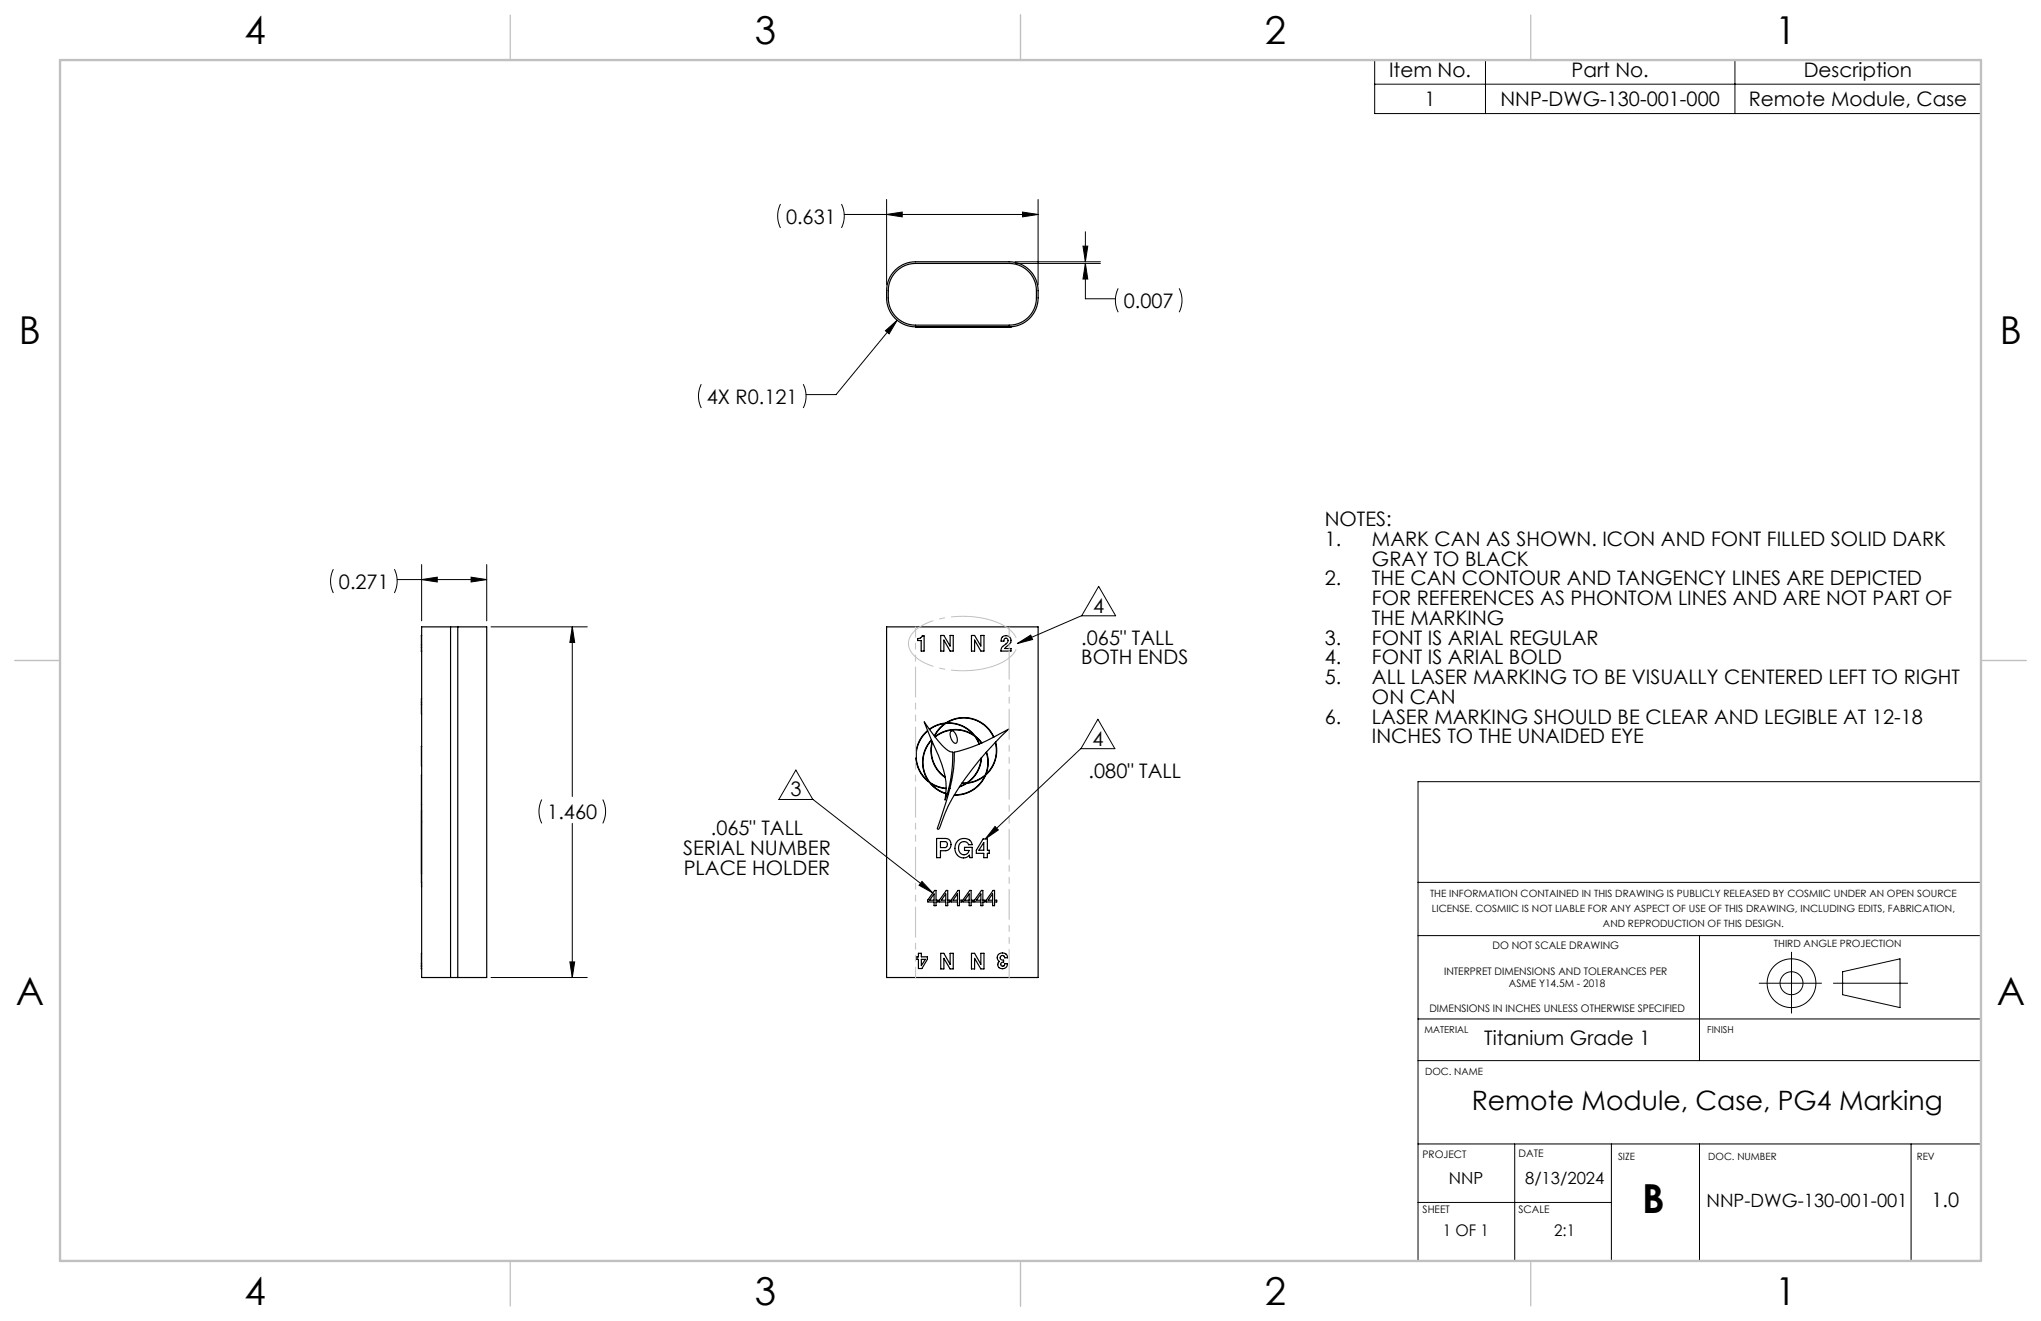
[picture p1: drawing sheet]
<svg xmlns="http://www.w3.org/2000/svg" width="432mm" height="279mm" viewBox="0 0 432 279" stroke-linecap="round" stroke-linejoin="round" font-family="sans-serif">
<g fill="none" stroke="#000" stroke-width=".25">
<path d="M189.4 57.2a6.1 6.1 0 0 1 4.3-1.8h19.8a6.1 6.1 0 0 1 6.1 6.1 6.5 6.5 0 0 1-3.2 6.9l-1.1 .5-1.8 .2h-19.8a6.1 6.1 0 0 1-6.1-6.1 6.9 6.9 0 0 1 1.8-5.8zM189.4 57.6a5.8 5.8 0 0 1 4.3-1.9h19.8a5.8 5.8 0 0 1 5.8 5.8 6.3 6.3 0 0 1-2.9 6.5l-1.1 .5-1.8 .3h-19.8a5.8 5.8 0 0 1-5.8-5.8 6.6 6.6 0 0 1 1.5-5.4zM193.7 69.2h1.1M193.7 69.1v.1M194 69.2h.1M194.8 69.2h.3M194.8 69.1v.1M195.1 69.1v.1M195.5 69.1l-.4 .1M195.5 69.1l3.5 .1M196.6 69.2h5.1M196.6 69.1v.1"/>
<path d="M199.7 69.1v.1M201 69.1v.1M201.7 69.2h6.5M202.5 69.2h-.8M202.6 69.2h2.9M206.2 69.1v.1M207.5 69.1v.1M208.2 69.2h3.5M210.3 69.2h-2.1M210.3 69.1v.1M211.7 69.1v.1M211.8 69.1l.3 .1"/>
<path d="M212.1 69.2h.7M212.1 69.1v.1M212.8 69.1v.1M213.9 69.1l-1.1 .1M89.2 137.7v.1M89.2 137h.1M89.2 136.4h.1M89.2 134.5h.1M89.2 137.7h.1M89.2 134.4v3.3M95.3 132.6h-6.1v74.2h6.1M95.3 132.6v74.2"/>
<path d="M95.3 132.6h1.5M96.8 132.6h6.2v74.2h-6.2M96.8 132.6v74.2M187.6 132.6h32v74.2h-32zM194.1 135.1a.89 .89 0 0 0 1-.6h.4v3.2h-.6v-2.2h-.8zM199 134.4h.7l1.3 2.2v-2.2h.7v3.3h-.7l-1.3-2.3v2.3h-.7zM205.5 134.4h.7l1.3 2.2v-2.2h.7v3.3h-.7l-1.3-2.3v2.3h-.7zM212.1 134.7a1.11 1.11 0 0 1 1.7 .3 1.11 1.11 0 0 1-.7 1.6l-.5 .6h1.3v.5h-2.2l.1-.3a1.85 1.85 0 0 1 1.2-1.4 .52 .52 0 0 0 .3-.7 .52 .52 0 0 0-.8-.1l-.1 .4h-.6zM89.2 149h.1M89.2 148.6h.1M89.2 157.9h.1M89.2 147.8v3.2"/>
<path d="M89.2 157.9v4.1M195.5 152.7l2.3 3.2 1.8 2.1a3.2 3.2 0 0 0 2 1.1 26.9 26.9 0 0 1-1.7 10.1 14.9 14.9 0 0 0-1.3-9.3zM196.2 154.5a7 7 0 0 0 .5 11 6.9 6.9 0 0 0 3.4 2.4M196.3 154.6a6.9 6.9 0 0 0 .2 10.7 6.9 6.9 0 0 1 .6-8.8M196.6 154.2a7 7 0 0 1 3.5-1.3 7 7 0 0 1 10.2 3M196.7 154.3a6.9 6.9 0 0 1 3.2-1.3 7 7 0 0 0-2.2 2.7M197.1 156.6a6.9 6.9 0 0 0-.4 8.9 6.9 6.9 0 0 0 3.5 1.2M197.2 156.8a7 7 0 0 0 2.8 7.7M197.3 157a6.9 6.9 0 0 0 2.7 7.4M197.7 155.7a6.9 6.9 0 0 1 2.4-2.7 6.9 6.9 0 0 1 5.9 2.5 6.9 6.9 0 0 0-8.2 .3M197.8 155.9a6.7 6.7 0 0 1 8.5 0l.8 1.5M201.2 154.6a1.36 1.36 0 0 1 1.3 1.5 .69 .69 0 0 1-.5 1.1 2.15 2.15 0 0 1-.8-2.6z"/>
<path d="M201.9 159.1a38.9 38.9 0 0 0 11.5-4.9 65.6 65.6 0 0 0-12.8 16.2l-1.8 4.7-.3 .3-.2-.1v-.2a80.1 80.1 0 0 0 3.4-12.4zM207.7 157.2l-1.3-1.3 .8 1.5M208.7 159.1a6.9 6.9 0 0 1-.2 4.8 6.9 6.9 0 0 1-3.8 1.7 7 7 0 0 0 3-5.4M210.2 155.9a6.9 6.9 0 0 0-9.9-3 7.3 7.3 0 0 1 6.2 2.9l1.2 1.3M210.6 157a6.9 6.9 0 0 1-2 6.8 6.9 6.9 0 0 0 .1-4.8M210.6 157a7 7 0 0 1-2.1 6.9 6.9 6.9 0 0 1-6.6 4.3M89.1 163.9h.1M89.2 163.9v6.2M89.2 173.8v11M89.2 173.8h.1M89.2 170.2v16.4M89.2 171.5v2.3"/>
<path d="M198.2 177.3h1.8a1.31 1.31 0 0 1 1.2 1.3 1.31 1.31 0 0 1-1.1 1.3h-1.1v1.5h-.8zM199 178h.9a.65 .65 0 0 1 .5 .6 .65 .65 0 0 1-.5 .7h-.9zM200.2 166.8a7 7 0 0 1-3.3-1.1 6.9 6.9 0 0 0 3.2 2.1M200.4 168h.2M200.4 167.9h.3M200.9 166.8h-.2M201 166.7h-.3M201.1 165.1l.2 .1M201.1 165l.2 .1M202.7 177.8a1.81 1.81 0 0 1 3 .9h-.8a1.13 1.13 0 0 0-1.4-.6 1.13 1.13 0 0 0-.7 1.3 1.14 1.14 0 0 0 .8 1.3 1.14 1.14 0 0 0 1.4-.8h-.9v-.7h1.6v2.2h-.5l-.1-.5a1.78 1.78 0 0 1-2.1 .4 1.78 1.78 0 0 1-1-1.9l.3-1.1zM203 166.4l.6-.2a5.6 5.6 0 0 1 2.5-.9l1-.4 1.3-.8a6.9 6.9 0 0 1-6.5 4M203.5 165.7h.9l-1.4 .6"/>
<path d="M207.6 160.3a6.6 6.6 0 0 1-3.2 5.3h-.9M208 177.4h.9v2.4h.4v.7h-.4v.9h-.8v-.9h-1.5v-.7zM208.1 178.2v1.6h-1zM89.2 186.6h.1M89.2 186.6v1M197.6 189.1v1.3h-.9zM197.7 188.3h.3v2.1h.5v.4h-.5v.8h-.4v-.8h-1.3v-.4zM200.1 189.1v1.3h-1zM200.2 188.3h.3v2.1h.5v.4h-.5v.8h-.4v-.8h-1.3v-.4zM202.6 189.1v1.3h-1zM202.7 188.3h.3v2.1h.4v.4h-.4v.8h-.4v-.8h-1.4v-.4zM205 189.1v1.3h-.9z"/>
<path d="M205.2 188.3h.3v2.1h.4v.4h-.4v.8h-.5v-.8h-1.3v-.4zM207.5 189.1v1.3h-.9zM207.6 188.3h.3v2.1h.5v.4h-.5v.8h-.4v-.8h-1.3v-.4zM210 189.1v1.3h-1zM210.1 188.3h.3v2.1h.5v.4h-.5v.8h-.4v-.8h-1.3v-.4zM89.2 204.3v.1M89.2 204.4v.5M89.2 204.9h.1M89.2 204.3h.1M89.2 203.9h.1M89.2 204.4h.1M89.2 201.6v2.7"/>
<path d="M95.3 206.8h1.5M194.3 201.6h.6v.8h1.3v.5l-1.2 2h-.7v-2h-.3v-.5h.3zM194.9 202.9h.9l-.9 1.3zM199 201.6h.7l1.3 2.4v-2.4h.7v3.3h-.7l-1.3-2.2v2.2h-.7zM205.5 201.6h.7l1.3 2.4v-2.4h.7v3.3h-.7l-1.3-2.2v2.2h-.7zM211.2 202a1.11 1.11 0 0 1 1.2-.4 1.11 1.11 0 0 1 .8 1h-.7a.48 .48 0 0 0-.4-.5 .48 .48 0 0 0-.5 .5 .48 .48 0 0 0 .5 .5h.2v.4a.45 .45 0 0 0-.6 .4 .45 .45 0 0 0 .6 .4l.3-.5h.5a.99 .99 0 0 1-1.1 1.1 .99 .99 0 0 1-.8-1.2l.2-.3-.4-.6z"/>
</g>
<path d="M213.5 206.8v-69.1" fill="none" stroke="#c3c8d2" stroke-width=".25" stroke-dasharray="6.3 1.3 1.3 1.3 1.3 1.3" stroke-dashoffset=".4"/>
<path d="M213.5 137.2v-.9M213.5 134.6v-2" fill="none" stroke="#c3c8d2" stroke-width=".25" stroke-dasharray="6.3 1.3 1.3 1.3 1.3 1.3"/>
<path d="M193.7 206.8v-74.2" fill="none" stroke="#c3c8d2" stroke-width=".25" stroke-dasharray="6.3 1.3 1.3 1.3 1.3 1.3" stroke-dashoffset="4.2"/>
<g fill="none" stroke="#000" stroke-width=".21">
<path d="M290.8 12.7h128.3v11.3h-128.3zM290.8 17.8h128.3M314.3 12.7v11.3M367 12.7v11.3M165.1 43.2a5.6 5.6 0 0 0 0 5M178 43.2a5.6 5.6 0 0 1 0 5M178.6 45.4h41M187.6 45.4l3.3-.5v1zM187.6 42.2v18M214.8 55.7h18M214.8 55.4h18M216.3 44.9l3.3 .5-3.3 .5z"/>
<path d="M219.6 42.2v18M229.1 52.1h1l-.5 3.3zM229.6 55.7l.5 3.3h-1zM229.6 55.7v7.5h6.4M229.6 49v6.4M187.3 70l2.5-2.3-1.7 2.9zM189.8 67.7l-12.9 15.8h-6.4M236.6 61a5.6 5.6 0 0 0 0 5M249.5 61a5.6 5.6 0 0 1 0 5M148.4 81.3a5.6 5.6 0 0 0 0 5M169.9 81.3a5.6 5.6 0 0 1 0 5M89.2 119.4v11.9"/>
<path d="M103 119.4v11.9M70.5 120.4a5.6 5.6 0 0 0 0 5M83.4 120.4a5.6 5.6 0 0 1 0 5M84 122.6h19M89.2 122.6l3.3-.5v1zM99.7 122.1l3.3 .5-3.3 .5zM103.9 132.6h20.3M121.1 132.6l.5 3.3h-1zM121.1 132.6v35.9M215.2 136.1l2.9-1.8 .4 1zM228.8 130.2l-13.6 5.9M232.4 124l3.6 6.2h-7.2z"/>
<path d="M228.7 158.3l-20.2 19.1M232.3 152.1l3.6 6.2h-7.2zM114.6 169.1a5.6 5.6 0 0 0 0 5M121.1 174.1v32.7M127.5 169.1a5.6 5.6 0 0 1 0 5M168.4 162.9l3.6 6.2h-7.2zM172 169.1l25.3 19.8M210.5 174.8l.7 .7-2.7 1.9zM419.1 165.3h-119.1v101.4M195.1 186.4l2.2 2.5-2.9-1.7zM300 186.6h119.1M300 197.9h119.1"/>
<path d="M359.5 197.9v26.4M103.9 206.8h20.3M120.6 203.5h1l-.5 3.3zM300 215.5h119.1M372.2 208h13.2M379 201.4v12.9M387.9 208h15.7M389.8 205.5l12.2-2.7v10.3l-12.2-2.7zM300 224.3h119.1M300 242h119.1M300 254.3h40.9M320.5 242v24.7"/>
<path d="M340.9 242v24.7M359.5 242v24.7M404.3 242v24.7"/>
<circle cx="379" cy="208" r="5.2"/>
<circle cx="379" cy="208" r="2.43"/>
</g>
<path d="M215.2 136.1a5 5 0 0 0-3.4-4.1 20.1 20.1 0 0 0-17.1 .5 4 4 0 0 0-2.3 4.6 7.5 7.5 0 0 0 5.1 3.9 20.2 20.2 0 0 0 15.2-1.3 4.5 4.5 0 0 0 2.5-3.6" fill="none" stroke="#c0c0c0" stroke-width=".21" stroke-dasharray="15.2 1.3 1.3 1.3" stroke-dashoffset="-1.2" stroke-linecap="butt"/>
<path d="M107.9 3.2v9.5M215.9 3.2v9.5M323.8 3.2v9.5M3.2 139.7h9.5M419.1 139.7h9.5M107.9 266.7v9.5M215.9 266.7v9.5M323.8 266.7v9.5" fill="none" stroke="#c0c0c0" stroke-width=".25"/>
<path d="M12.7 12.7h406.4v254h-406.4z" fill="none" stroke="#c0c0c0" stroke-width=".5"/>
<path d="M121.1 132.6l.5 3.3h-1zM120.6 203.5h1l-.5 3.3zM89.2 122.6l3.3-.5v1zM99.7 122.1l3.3 .5-3.3 .5zM195.1 186.4l2.2 2.5-2.9-1.7zM210.5 174.8l.7 .7-2.7 1.9zM215.2 136.1l2.9-1.8 .4 1zM229.6 55.7l.5 3.3h-1zM229.1 52.1h1l-.5 3.3zM187.6 45.4l3.3-.5v1zM216.3 44.9l3.3 .5-3.3 .5zM187.3 70l.8 .6 1.7-2.9z" fill="#000"/>
<text font-size="8.5" x="347.4" y="256.5">B</text>
<g font-size="8.1">
<text x="51.7" y="9.3">4</text>
<text x="159.7" y="9.3">3</text>
<text x="267.6" y="9.3">2</text>
<text x="375.6" y="9.3">1</text>
<text x="4" y="72.8">B</text>
<text x="423.1" y="72.8">B</text>
<text x="3.3" y="212.5">A</text>
<text x="422.4" y="212.5">A</text>
<text x="51.7" y="276">4</text>
<text x="159.7" y="276">3</text>
<text x="267.6" y="276">2</text>
<text x="375.6" y="276">1</text>
</g>
<text font-size="5.6" x="311.4" y="234.7">Remote Module, Case, PG4 Marking</text>
<g font-size="4.2">
<text x="293.9" y="16.4">Item No.</text>
<text x="332.5" y="16.4">Part No.</text>
<text x="381.6" y="16.4">Description</text>
<text x="301.4" y="22.4">1</text>
<text x="317.5" y="22.4">NNP-DWG-130-001-000</text>
<text x="370" y="22.4">Remote Module, Case</text>
<text x="166.3" y="47.3">0.631</text>
<text x="237.7" y="65.1">0.007</text>
<text x="149.5" y="85.4">4X R0.121</text>
<text x="280.3" y="111.3">NOTES:</text>
<text x="280.3" y="115.5">1.</text>
<text x="290.3" y="115.5">MARK CAN AS SHOWN. ICON AND FONT FILLED SOLID DARK</text>
<text x="290.3" y="119.6">GRAY TO BLACK</text>
<text x="71.7" y="124.5">0.271</text>
<text x="280.3" y="123.8">2.</text>
<text x="290.3" y="123.8">THE CAN CONTOUR AND TANGENCY LINES ARE DEPICTED</text>
<text x="231.3" y="129.6">4</text>
<text x="290.3" y="128">FOR REFERENCES AS PHONTOM LINES AND ARE NOT PART OF</text>
<text x="228.8" y="136.4">.065&quot; TALL</text>
<text x="280.3" y="136.3">3.</text>
<text x="290.3" y="132.2">THE MARKING</text>
<text x="290.3" y="136.3">FONT IS ARIAL REGULAR</text>
<text x="228.8" y="140.5">BOTH ENDS</text>
<text x="280.3" y="140.5">4.</text>
<text x="290.3" y="140.5">FONT IS ARIAL BOLD</text>
<text x="280.3" y="144.7">5.</text>
<text x="290.3" y="144.7">ALL LASER MARKING TO BE VISUALLY CENTERED LEFT TO RIGHT</text>
<text x="290.3" y="148.9">ON CAN</text>
<text x="280.3" y="153">6.</text>
<text x="290.3" y="153">LASER MARKING SHOULD BE CLEAR AND LEGIBLE AT 12-18</text>
<text x="231.1" y="157.7">4</text>
<text x="290.3" y="157.2">INCHES TO THE UNAIDED EYE</text>
<text x="230.3" y="164.5">.080&quot; TALL</text>
<text x="115.8" y="173.2">1.460</text>
<text x="167.2" y="168.5">3</text>
<text x="150.4" y="176.6">.065&quot; TALL</text>
<text x="144.5" y="180.8">SERIAL NUMBER</text>
<text x="144.7" y="185">PLACE HOLDER</text>
<text x="314" y="221">Titanium Grade 1</text>
<text x="408.6" y="255.4">1.0</text>
</g>
<text font-size="3.9" x="361" y="255.4">NNP-DWG-130-001-001</text>
<g font-size="3.5">
<text x="306.5" y="250.4">NNP</text>
<text x="322.7" y="250.4">8/13/2024</text>
</g>
<g font-size="3.4">
<text x="305.2" y="261.4">1 OF 1</text>
<text x="328.8" y="261.4">2:1</text>
</g>
<g font-size="2.2">
<text x="315.7" y="200.8">DO NOT SCALE DRAWING</text>
<text x="305.5" y="206.1">INTERPRET DIMENSIONS AND TOLERANCES PER</text>
<text x="319.2" y="208.8">ASME Y14.5M - 2018</text>
<text x="302.4" y="214.1">DIMENSIONS IN INCHES UNLESS OTHERWISE SPECIFIED</text>
<text x="301" y="244.9">PROJECT</text>
<text x="321.3" y="244.6">DATE</text>
<text x="301" y="256.5">SHEET</text>
<text x="321.3" y="256.5">SCALE</text>
</g>
<g font-size="2.1">
<text x="302.5" y="189.8">THE INFORMATION CONTAINED IN THIS DRAWING IS PUBLICLY RELEASED BY COSMIIC UNDER AN OPEN SOURCE</text>
<text x="302.9" y="192.9">LICENSE. COSMIIC IS NOT LIABLE FOR ANY ASPECT OF USE OF THIS DRAWING, INCLUDING EDITS, FABRICATION,</text>
<text x="339.1" y="196">AND REPRODUCTION OF THIS DESIGN.</text>
<text x="375.3" y="200.4">THIRD ANGLE PROJECTION</text>
<text x="301.5" y="227.5">DOC. NAME</text>
<text x="342.3" y="245.4">SIZE</text>
<text x="361.4" y="245.4">DOC. NUMBER</text>
<text x="405.5" y="245.4">REV</text>
</g>
<g font-size="2">
<text x="301.4" y="218.5">MATERIAL</text>
<text x="361.2" y="218.5">FINISH</text>
</g>
</svg>
